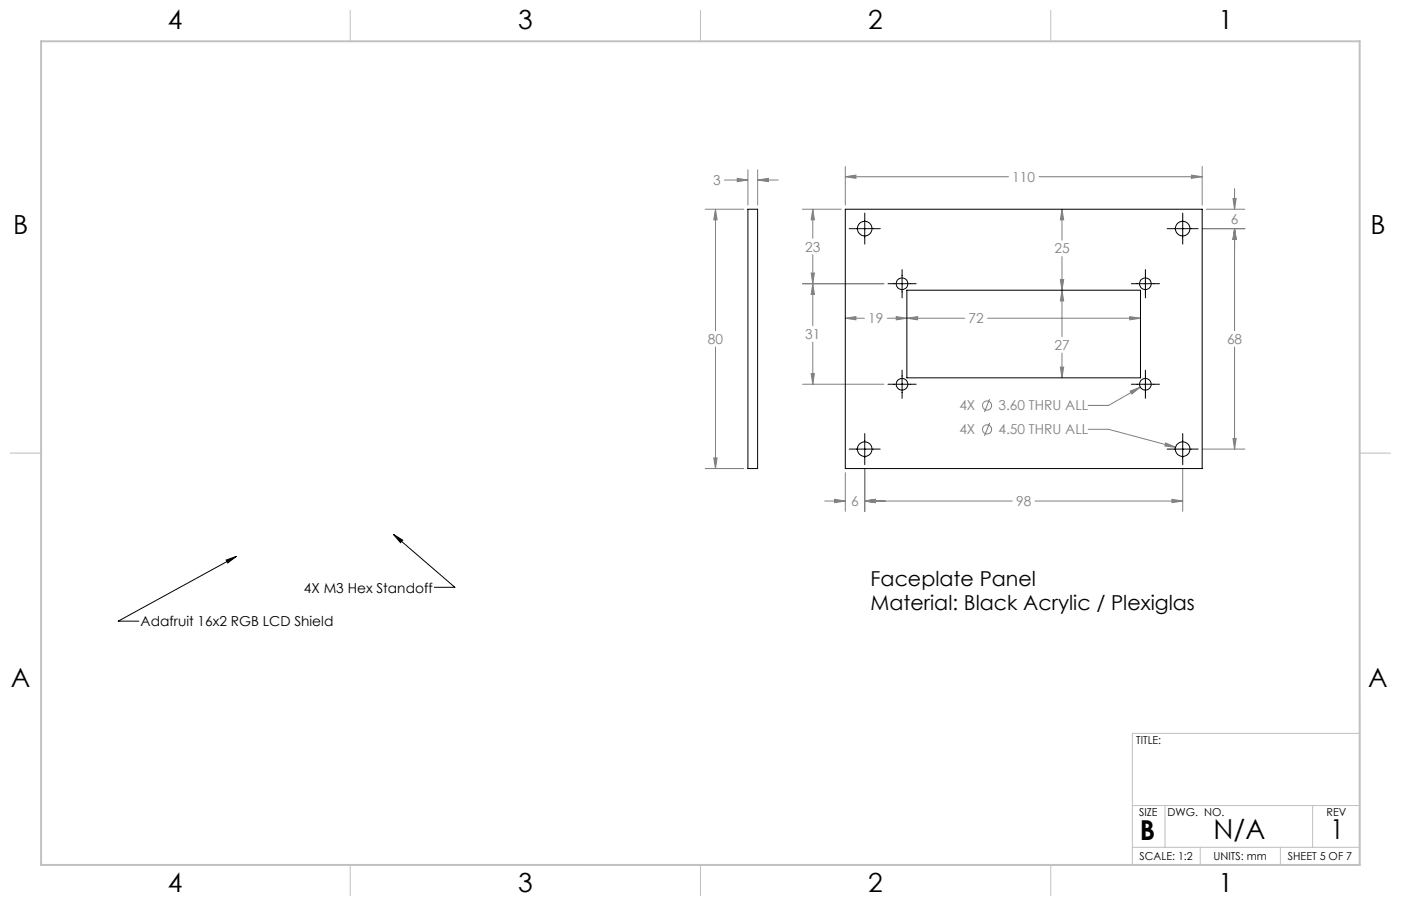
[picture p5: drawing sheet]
<svg xmlns="http://www.w3.org/2000/svg" width="432mm" height="279mm" viewBox="0 0 432 279" stroke-linecap="round" stroke-linejoin="round" font-family="sans-serif">
<g fill="none" stroke="#808080" stroke-width=".31">
<path d="M223.3 55.5h7.2M227.2 55l3.3 .5-3.3 .5zM230.5 52.4v10.9M233.5 55.5l3.3-.5v1zM233.5 52.4v10.9M233.5 55.5h6.4M260.5 54.5l3.3-.5v1zM260.5 51.3v12M260.5 54.5h50.3M320.2 54.5h50.3M367.2 54l3.3 .5-3.3 .5zM370.5 51.3v12"/>
<path d="M380.5 58.2v6.3M217.3 64.5h11.9M220.5 64.5l.5 3.3h-1zM220.5 64.5v37.5M247.3 64.5h12M250.5 64.5l.5 3.3h-1zM250.5 64.5v9M250.5 78.5v22M327.3 64.5l.5 3.3h-1zM327.3 64.5v9.6M327.3 79.1v24.7M370.6 70.5h13.1"/>
<path d="M371.8 64.5h11.9M380 61.2h1l-.5 3.3zM380.5 70.5l.5 3.3h-1zM380.5 70.5v31.5M247.3 87.5h25.1M250 84.2h1l-.5 3.3zM250.5 87.5l.5 3.3h-1zM260.5 98.1l3.3-.5v1zM260.5 98.1h5.9M273.5 98.1h23.8M276.2 97.6l3.3 .5-3.3 .5zM279.5 98.1l3.3-.5v1z"/>
<path d="M304.4 98.1h47.1M326.8 86.2h1l-.5 3.3zM327.3 89.5l.5 3.3h-1zM348.2 97.6l3.3 .5-3.3 .5zM220.5 107v37.5M247.3 118.5h25.1M250 115.2h1l-.5 3.3zM250.5 105.5v13M326.8 113.2h1l-.5 3.3zM327.3 108.9v7.6M351.4 119.4l-9.7 5.6h-6.3M380.5 107v31.5"/>
<path d="M305 123l-1.6 4.1M305 130.4l-1.6 4M335.4 132.4h6.3l20.6 5.5M348.3 120.6l3.1-1.2-2.5 2.1zM359.3 136.6l3 1.3-3.3-.4zM370.6 138.5h13.1M380 135.2h1l-.5 3.3zM217.3 144.5h11.9M220 141.2h1l-.5 3.3zM254.2 154.5h6.3M257.2 154l3.3 .5-3.3 .5zM260.5 145.8v11.9"/>
<path d="M266.5 154.5l3.3-.5v1zM266.5 144.6v13.1M266.5 154.5h45.5M319 154.5h45.5M361.2 154l3.3 .5-3.3 .5zM364.5 144.6v13.1"/>
<circle cx="304.2" cy="125" r="1.42"/>
<circle cx="304.2" cy="132.4" r="1.42"/>
</g>
<g fill="none" stroke="#000" stroke-width=".31">
<path d="M261.7 70.5h9.6M266.5 65.7v9.6M359.7 70.5h9.6M364.5 65.7v9.6M273.7 87.5h8.7M278 83.1v8.8M348.7 87.5h8.7M353 83.1v8.8M273.7 118.5h8.7M278 114.2v8.6M348.7 118.5h8.7M353 114.2v8.6"/>
<path d="M261.7 138.5h9.6M266.5 133.7v9.6M359.7 138.5h9.6M364.5 133.7v9.6M69.7 172.7l3.1-1.1-2.6 2zM72.8 171.6l-36.4 20h6.4M121.3 164.8l2.8 1.8-.7 .8zM121.3 164.8l18.9 16.3h-6.4"/>
</g>
<g fill="none" stroke="#c0c0c0" stroke-width=".31">
<path d="M107.9 3.2v9.5M215.9 3.2v9.5M323.8 3.2v9.5M3.1 139.7h9.6M419.1 139.7h9.5M419.1 216.8v49.9h-240M419.1 226.2h-70.1v40.5M349 248.4h70.1M359.1 248.4v12.9M404.6 248.4v12.9M107.9 266.7v9.6M215.9 266.7v9.6"/>
<path d="M323.8 266.7v9.6M349 261.3h70.1M369.9 261.3v5.4M394.6 261.3v5.4"/>
</g>
<path d="M12.7 12.7h406.4v254h-406.4z" fill="none" stroke="#c0c0c0" stroke-width=".6"/>
<path d="M121.3 164.8l2.8 1.8-.7 .8zM69.7 172.7l3.1-1.1-2.6 2z" fill="#000"/>
<path d="M367.2 54l3.3 .5-3.3 .5zM260.5 54.5l3.3-.5v1zM257.2 154l3.3 .5-3.3 .5zM266.5 154.5l3.3-.5v1zM266.5 154.5l3.3-.5v1zM361.2 154l3.3 .5-3.3 .5zM380 61.2h1l-.5 3.3zM380.5 70.5l.5 3.3h-1zM380.5 70.5l.5 3.3h-1zM380 135.2h1l-.5 3.3zM348.2 97.6l3.3 .5-3.3 .5zM279.5 98.1l3.3-.5v1zM326.8 113.2h1l-.5 3.3zM327.3 89.5l.5 3.3h-1zM327.3 64.5l.5 3.3h-1zM326.8 86.2h1l-.5 3.3zM276.2 97.6l3.3 .5-3.3 .5zM260.5 98.1l3.3-.5v1zM250.5 64.5l.5 3.3h-1zM250 84.2h1l-.5 3.3zM250.5 87.5l.5 3.3h-1zM250 115.2h1l-.5 3.3zM348.3 120.6l.6 .9 2.5-2.1zM359.3 136.6l-.3 .9 3.3 .4zM233.5 55.5l3.3-.5v1zM227.2 55l3.3 .5-3.3 .5zM220.5 64.5l.5 3.3h-1zM220 141.2h1l-.5 3.3z" fill="#808080"/>
<g fill="none" stroke="#000" stroke-width=".31">
<path d="M230.5 64.5h3v80h-3zM260.5 64.5h110v80h-110zM279.5 89.5h72v27h-72z"/>
<circle cx="266.5" cy="70.5" r="2.25"/>
<circle cx="364.5" cy="70.5" r="2.25"/>
<circle cx="278" cy="87.5" r="1.81"/>
<circle cx="353" cy="87.5" r="1.81"/>
<circle cx="278" cy="118.5" r="1.8"/>
<circle cx="353" cy="118.5" r="1.8"/>
<circle cx="266.5" cy="138.5" r="2.26"/>
<circle cx="364.5" cy="138.5" r="2.26"/>
</g>
<g font-size="8.5">
<text x="351.3" y="259">B</text>
<text x="374" y="258.9">N/A</text>
<text x="410" y="258.9">1</text>
</g>
<g font-size="8.1">
<text x="51.7" y="9.1">4</text>
<text x="159.7" y="9.1">3</text>
<text x="267.6" y="9.1">2</text>
<text x="375.6" y="9.1">1</text>
<text x="4" y="72">B</text>
<text x="422.4" y="72">B</text>
<text x="3.3" y="211.7">A</text>
<text x="421.7" y="211.7">A</text>
<text x="51.7" y="275.2">4</text>
<text x="159.7" y="275.2">3</text>
<text x="267.6" y="275.2">2</text>
<text x="375.6" y="275.2">1</text>
</g>
<g font-size="6.3">
<text x="268.3" y="180.8">Faceplate Panel</text>
<text x="268.3" y="188.2">Material: Black Acrylic / Plexiglas</text>
</g>
<g font-size="4.2" fill="#808080">
<text x="219.8" y="57.1">3</text>
<text x="312" y="56.1">110</text>
<text x="379.4" y="69.1">6</text>
<text x="248.2" y="77.6">23</text>
<text x="325" y="78.2">25</text>
<text x="267.6" y="99.7">19</text>
<text x="298.5" y="99.7">72</text>
<text x="218.2" y="106.1">80</text>
<text x="248.2" y="104.6">31</text>
<text x="325" y="107.9">27</text>
<text x="378.2" y="106.1">68</text>
<text x="295.7" y="126.6">4X</text>
<text x="307.7" y="126.6">3.60 THRU ALL</text>
<text x="295.7" y="134">4X</text>
<text x="307.7" y="134">4.50 THRU ALL</text>
<text x="262.4" y="156.1">6</text>
<text x="313.2" y="156.1">98</text>
</g>
<g font-size="4.2">
<text x="93.7" y="182.7">4X M3 Hex Standoff</text>
<text x="43.3" y="193.1">Adafruit 16x2 RGB LCD Shield</text>
</g>
<g font-size="3.4">
<text x="350.2" y="229.5">TITLE:</text>
<text x="351.1" y="251.6">SIZE</text>
<text x="359.9" y="251.6">DWG. NO.</text>
<text x="408.9" y="251.7">REV</text>
<text x="351.2" y="265.2">SCALE: 1:2</text>
<text x="374" y="265.2">UNITS: mm</text>
<text x="396.9" y="265.2">SHEET 5 OF 7</text>
</g>
</svg>
